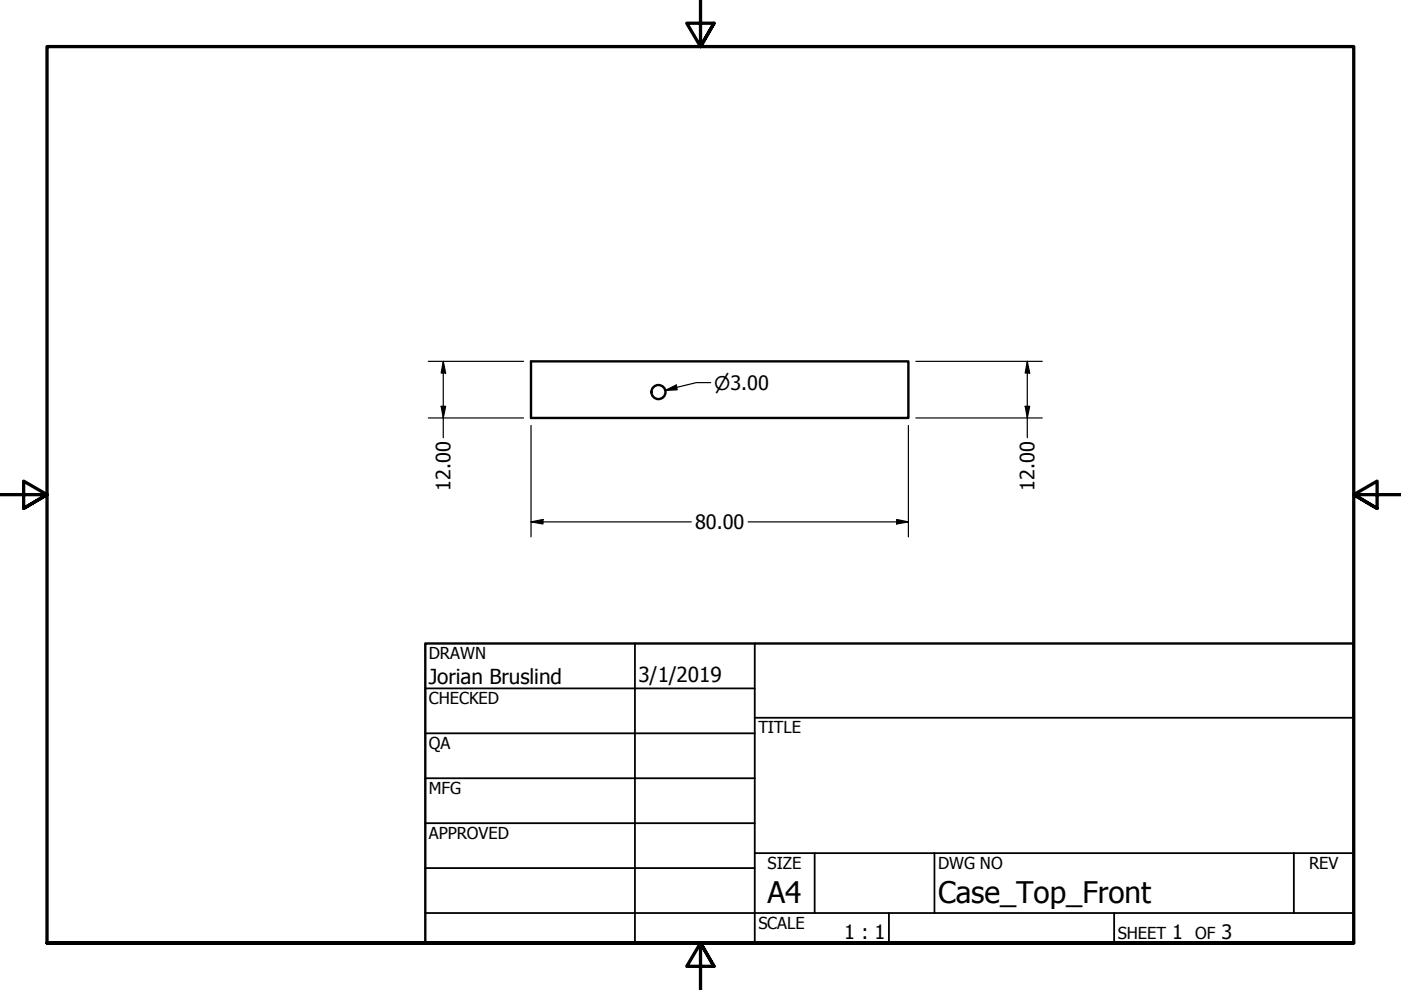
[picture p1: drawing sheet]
<svg xmlns="http://www.w3.org/2000/svg" width="297mm" height="210mm" viewBox="0 0 297 210" stroke-linecap="round" stroke-linejoin="round" font-family="sans-serif">
<!-- layer: Visible (ANSI) -->
<g fill="none" stroke="#000" stroke-width=".51">
<path d="M112.6 76.6h80v12h-80z"/>
<circle cx="139.6" cy="83.1" r="1.49"/>
</g>
<!-- layer: Border (ANSI) -->
<path d="M148.5 -.1v10l-2.9-5h5.8l-2.9 5 2.9-5M0 104.9h10l-5-2.9v5.8l5-2.9-5 2.9M297 104.9h-10l5-2.9v5.8l-5-2.9 5 2.9M10 199.9v-190h277v190h-277h277M151.4 204.9l-2.9-5 2.9 5h-5.8l2.9-5v10" fill="none" stroke="#000" stroke-width=".7"/>
<!-- layer: Title (ANSI) -->
<g fill="none" stroke="#000" stroke-width=".38">
<path d="M134.6 136.4v63.5M160 136.4v63.5M90.2 146h69.8M90.2 155.5h69.8M160 152.2h127M90.2 165h69.8M90.2 174.5h69.8M90.2 193.6h196.8M90.2 184.1h69.8M160 180.9h127M172.7 180.9v12.7M188.5 193.6v6.3"/>
<path d="M198.1 180.9v12.7M236.2 193.6v6.3M274.3 180.9v12.7"/>
</g>
<path d="M90.2 136.4h196.8v63.5h-196.8z" fill="none" stroke="#000" stroke-width=".51"/>
<!-- layer: Dimension (ANSI) -->
<g fill="none" stroke="#000" stroke-width=".25">
<path d="M90.8 76.6h20.2M94 76.6l.5 2.5h-1zM94 76.6v16.2M194.2 76.6h26.8M217.8 76.6l.5 2.5h-.9zM217.8 76.6v16.2M90.8 88.6h20.2M93.5 86.1h1l-.5 2.5zM112.6 90.2v23.6M141 82.8l2.4-1.2 .2 1zM150.7 81.1h-3.1l-6.6 1.7M192.6 90.2v23.6"/>
<path d="M194.2 88.6h26.8M217.4 86.1h.9l-.5 2.5zM112.6 110.7l2.5-.6v1zM112.6 110.7h34M158.6 110.7h34M190.1 110.1l2.5 .6-2.5 .4z"/>
</g>
<g fill="#000">
<path d="M94 76.6l.5 2.5h-1z" fill-rule="evenodd"/>
<path d="M217.8 76.6l.5 2.5h-.9z" fill-rule="evenodd"/>
<path d="M93.5 86.1h1l-.5 2.5z" fill-rule="evenodd"/>
<path d="M141 82.8l2.4-1.2 .2 1z" fill-rule="evenodd"/>
<path d="M217.4 86.1h.9l-.5 2.5z" fill-rule="evenodd"/>
<path d="M112.6 110.7l2.5-.6v1z" fill-rule="evenodd"/>
<path d="M190.1 110.1l2.5 .6-2.5 .4z" fill-rule="evenodd"/>
</g>
<g font-size="6.3">
<text x="162.8" y="191.4">A4</text>
<text x="198.9" y="191.6">Case_Top_Front</text>
</g>
<g font-size="4.4">
<text x="90.9" y="145.1">Jorian Bruslind</text>
<text x="135.4" y="144.5">3/1/2019</text>
</g>
<g font-size="4.2">
<text x="95.5" y="104" transform="rotate(-90 95.5 104)">12.00</text>
<text x="219.3" y="104" transform="rotate(-90 219.3 104)">12.00</text>
<text x="147.4" y="112.2">80.00</text>
<text x="179" y="199.2">1 : 1</text>
<text x="248.5" y="199.1">1</text>
<text x="259" y="199.1">3</text>
</g>
<text font-size="4" x="151.4" y="82.6">⌀3.00</text>
<g font-size="3.5">
<text x="90.9" y="139.7">DRAWN</text>
<text x="90.9" y="149.3">CHECKED</text>
<text x="160.8" y="155.5">TITLE</text>
<text x="90.9" y="158.8">QA</text>
<text x="90.9" y="168.3">MFG</text>
<text x="90.9" y="177.8">APPROVED</text>
<text x="162.8" y="184.2">SIZE</text>
<text x="198.9" y="184.2">DWG NO</text>
<text x="277.6" y="184.2">REV</text>
<text x="160.8" y="196.9">SCALE</text>
<text x="237" y="199.1">SHEET</text>
<text x="253.4" y="199.1">OF</text>
</g>
</svg>
